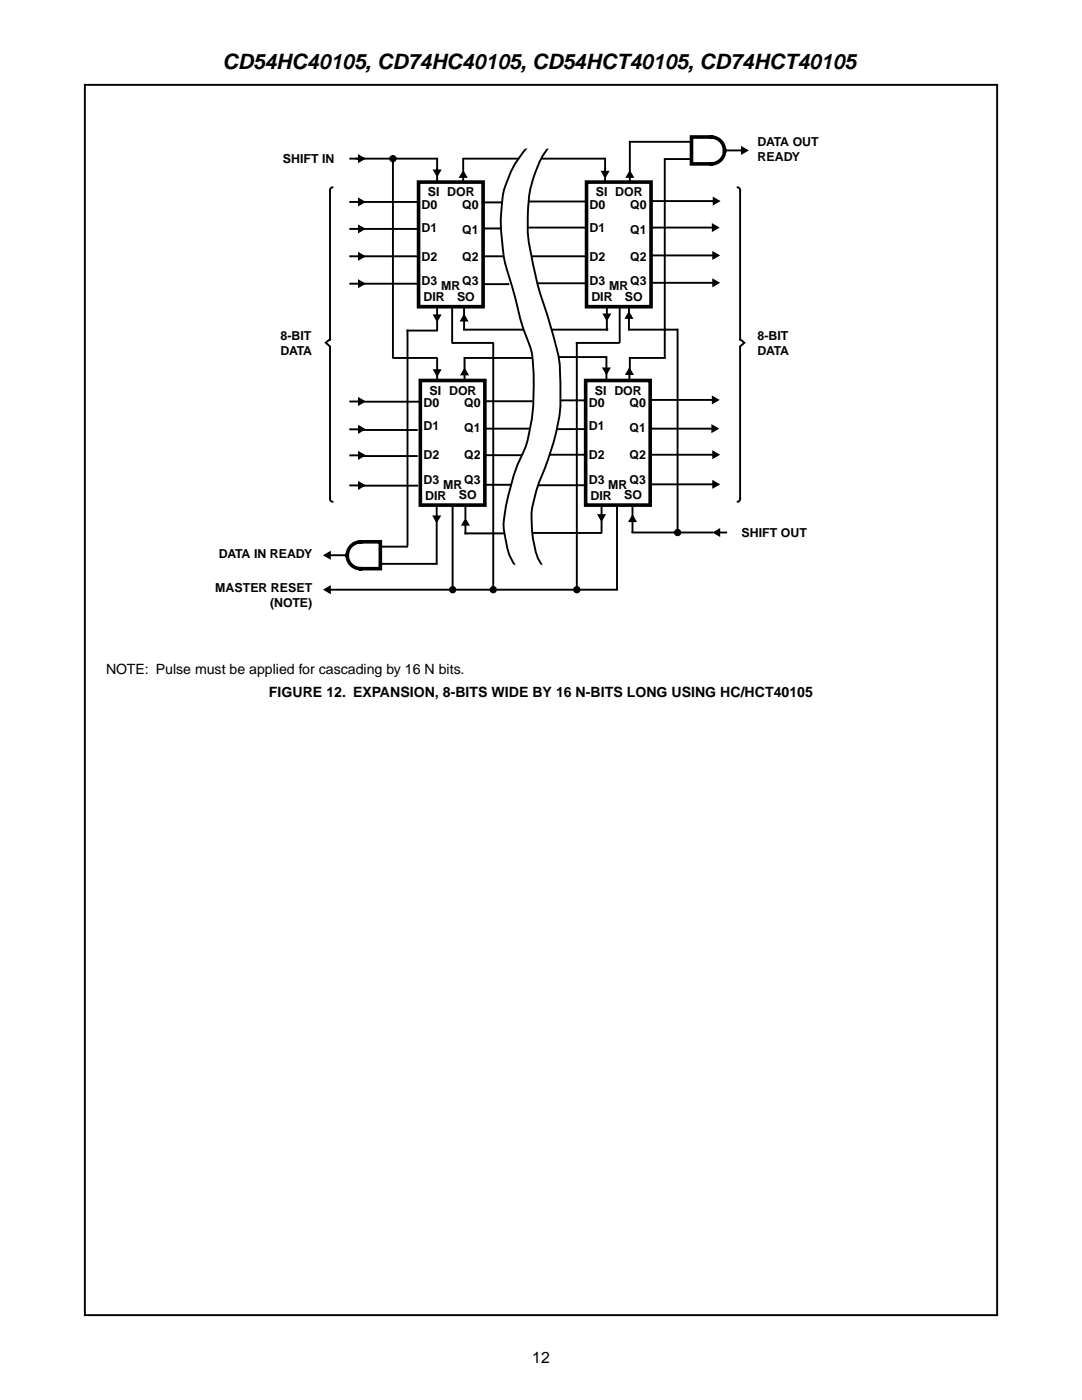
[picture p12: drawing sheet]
<svg xmlns="http://www.w3.org/2000/svg" width="216mm" height="279mm" viewBox="0 0 216 279" stroke-linecap="round" stroke-linejoin="round" font-family="sans-serif">
<g fill="none" stroke="#000" stroke-width=".38">
<path d="M16.9 16.9h182.1v245.6h-182.1zM69.9 31.7h17.3M71.6 39.7l1 .6-1 .6zM71.6 31.1l1 .6-1 .5zM78.4 31.7v39.6M86.6 34h1.2l-.6 1zM87.2 31.8v4.7M92.4 34.3l.6 1h-1.1zM92.4 31.8v2.7M92.4 35.5v1.1M92.5 31.7h10.8M108.1 31.7h12.6"/>
<path d="M120.7 33.8v2.7M125.7 28.3h12.2M125.7 28.3v6M132.8 31.7h5M144.4 30h3.5M148.1 29.4l.9 .6-.9 .6zM69.9 51.2h1.6M69.9 40.3h1.6M69.9 45.7h1.6M69.9 56.6h1.6M71.5 40.3h11.7M71.5 45.7h11.7"/>
<path d="M71.6 51.2h11.7M71.6 56l1 .6-1 .6zM71.6 50.6l1 .6-1 .5zM71.6 45.1l1 .6-1 .6zM71.7 56.6h11.6M96.4 51.2h3.9M96.6 45.6h3.1M96.6 56.7h4.8M96.7 40.4h3.1M105.2 45.4h11.7M105.5 40.2h11.3M105.9 51.2h10.7"/>
<path d="M107.2 56.5h9.7M71.6 79.5l1 .6-1 .6zM78.5 71.4h8.6M86.6 73.9h1.2l-.6 1zM86.6 62.9h1.2l-.6 1zM87.1 66h-5.8v42.8M87.2 60.7v2.1M87.2 63.1v2.8M87.2 71.6v2.1M87.2 74.1v2.7M90.2 60.9v7.5M90.4 68.4h7.8"/>
<path d="M92.6 63l.6 1h-1.2zM92.6 65.8h11.9M92.6 60.9v2.8M92.6 64.1v1.6M92.7 73.7l.6 1h-1.2zM92.7 71.4v2.8M92.7 74.9v1.6M92.8 71.4h13.4M98.4 68.5v49M110.1 65.8h11.1M111.7 71.3h9.1M111.8 79.9h5.1"/>
<path d="M120.4 73.5h1.2l-.6 1zM121 71.3v2M121 73.7v2.8M125.6 73.6l.6 1h-1.2zM125.6 74.8v1.2M125.7 71.4v2.8M69.9 96.9h1.6M69.9 90.9h1.6M69.9 85.7h1.6M69.9 80.1h1.6M71.6 96.3l1 .6-1 .6zM71.6 90.3l1 .6-1 .6z"/>
<path d="M71.6 85.1l1 .6-1 .6zM72.5 91h10.7M72.5 85.8h10.7M72.6 96.9h10.7M72.8 80.2h10.7M96.4 96.7h5.4M96.6 80.1h9.5M96.6 85.5h8.8M96.7 90.8h7.5M107.2 96.8h9.7M109.6 90.8h7.2M111 85.6h5.8"/>
<path d="M64.8 110.8l1-.6v1.2zM64.8 117.7l1-.6v1.2zM66 110.8h3.4M66 117.7h57.1M76 109.1h5.2M76 112.5h11M86.6 103.1h1.1l-.6 1zM87.1 100.8v2.1M87.1 103.8v8.7M90.3 100.5v17.2M92.9 103.7l.5 1h-1.1zM92.9 100.6v2.8"/>
<path d="M92.9 104.9v1.6h7.7M106.3 106.4h13.6M119.5 102.8h1.1l-.6 1zM120 100.5v2.1M120 103.5v2.7M123.1 100.5v17.1M126.2 103l.6 1h-1.2zM126.2 100.7v2.8M126.2 104.2v2"/>
</g>
<path d="M142 27.3h-4v5.4h4l1-.2 .7-.4 .5-.6 .3-.7 .1-.7a2.65 2.65 0 0 0-2.6-2.7M69.3 110.8l.1 .7a2.65 2.65 0 0 0 2.5 2h4v-5.4l-4.3 .1-1 .3-.7 .6a2.73 2.73 0 0 0-.6 1.7" fill="none" stroke="#000" stroke-width=".72"/>
<g fill="#000">
<path d="M71.6 31.1l1 .6-1 .5zM86.6 34h1.2l-.6 1zM92.4 34.3l.6 1h-1.1zM148.1 29.4l.9 .6-.9 .6zM71.6 56l1 .6-1 .6zM71.6 50.6l1 .6-1 .5zM71.6 45.1l1 .6-1 .6zM71.6 39.7l1 .6-1 .6zM86.6 73.9h1.2l-.6 1zM86.6 62.9h1.2l-.6 1zM92.6 63l.6 1h-1.2zM92.7 73.7l.6 1h-1.2z"/>
<path d="M120.4 73.5h1.2l-.6 1zM125.6 73.6l.6 1h-1.2zM71.6 96.3l1 .6-1 .6zM71.6 90.3l1 .6-1 .6zM71.6 85.1l1 .6-1 .6zM71.6 79.5l1 .6-1 .6zM64.8 110.8l1-.6v1.2zM64.8 117.7l1-.6v1.2zM86.6 103.1h1.1l-.6 1zM92.9 103.7l.5 1h-1.1zM119.5 102.8h1.1l-.6 1zM126.2 103l.6 1h-1.2z"/>
</g>
<path d="M104.9 29.7l.5-.4a1.8 1.8 0 0 1 1.6-.5h1.8l.7 .1a4.8 4.8 0 0 1-1.3 2.3 25.4 25.4 0 0 0-2.9 13.6 40 40 0 0 0 1.4 9.4l.8 3.6 1.6 4.7a79.6 79.6 0 0 1 2.6 10.1v1.7a38.5 38.5 0 0 1-.8 12.5 78.4 78.4 0 0 1-3.7 10.5 21.3 21.3 0 0 0-.2 13.1l1 2.2 .1 .6a12.7 12.7 0 0 1-5-.1 9.7 9.7 0 0 1-2.2-5.4 17 17 0 0 1 .4-8.2l.4-1.5a35.7 35.7 0 0 1 3.2-8.8 47.2 47.2 0 0 0 1.2-19l-1-2.7a84.3 84.3 0 0 1-2.9-10.2 38 38 0 0 1-1.6-19.5l.2-.5a19.7 19.7 0 0 1 4.1-7.6z" fill-rule="evenodd" fill="#fff" stroke="#000" stroke-width=".38"/>
<g fill="none" stroke="#000" stroke-width=".38">
<path d="M120.2 34.3h1.1l-.6 1zM120.7 31.8v2.3M125.7 34.3l.6 1h-1.2zM125.7 35.5v.9M132.6 31.8v39.5M142.4 39.6l1 .5-1 .6zM130 45.4h12.1M130.1 51h12M130.1 56.4h12M130.2 40.1h12M142.2 44.8l1 .6-1 .6zM142.3 50.4l1 .6-1 .6z"/>
<path d="M142.3 55.9l1 .5-1 .6zM120.5 62.8h1.2l-.6 1zM121.1 60.5v2.1M121.1 63.1v2.7M123.5 68.4h-8.4v48.9M123.6 60.4v7.9M125.5 62.4l.6 1h-1.2zM125.5 60.4v2.7M125.5 63.6v2.1M125.5 65.8h9.5M125.7 71.4h6.9M130 79.8h12.1"/>
<path d="M135.2 65.8v40.4M142.2 79.2l1 .6-1 .6zM129.9 85.5h12.1M130.1 90.8h12M130.1 96.7h12M142.1 85l1 .5-1 .6zM142.3 90.2l1 .6-1 .5zM142.3 96.1l1 .6-1 .5zM126.2 106.3h15.9M142.5 106.3l1-.6v1.1zM143.7 106.3h1.2"/>
</g>
<g fill="#000">
<path d="M120.2 34.3h1.1l-.6 1zM125.7 34.3l.6 1h-1.2zM142.2 44.8l1 .6-1 .6zM142.3 50.4l1 .6-1 .6zM142.3 55.9l1 .5-1 .6zM142.4 39.6l1 .5-1 .6zM120.5 62.8h1.2l-.6 1zM125.5 62.4l.6 1h-1.2zM142.1 85l1 .5-1 .6zM142.2 79.2l1 .6-1 .6zM142.3 90.2l1 .6-1 .5zM142.3 96.1l1 .6-1 .5z"/>
<path d="M142.5 106.3l1-.6v1.1z"/>
</g>
<g fill="#fff">
<path d="M147.7 67.7l.8 .7-.8 .7z"/>
<path d="M65 68.4l.8-.7v1.4z"/>
</g>
<g fill="#fff" stroke="#000" stroke-width=".38">
<path d="M147.7 67.7l.8 .7-.8 .7z"/>
<path d="M147.7 38v29.8z"/>
<path d="M147.7 69.2v30.3z"/>
<path d="M65 68.4l.8-.7v1.4z"/>
<path d="M65.8 38v29.8z"/>
<path d="M65.8 69.2v30.3z"/>
<path d="M147.2 37.4l.3 .2 .2 .4z" fill-rule="evenodd"/>
<path d="M147.7 99.5l-.2 .4-.3 .2z" fill-rule="evenodd"/>
<path d="M66 37.5l.3-.1-.5 .6z" fill-rule="evenodd"/>
<path d="M65.8 99.5l.5 .6a.58 .58 0 0 1-.5-.6z" fill-rule="evenodd"/>
</g>
<path d="M77.9 31.4l.5-.3v.6v-.6a.55 .55 0 0 1 .5 .7 .55 .55 0 0 1-.7 .4 .55 .55 0 0 1-.3-.8zM89.8 117.4l.5-.3v.6v-.6a.55 .55 0 0 1 .6 .7 .55 .55 0 0 1-.8 .4 .55 .55 0 0 1-.3-.8zM97.9 117.4l.5-.3v.6v-.6a.55 .55 0 0 1 .6 .7 .55 .55 0 0 1-.8 .4 .55 .55 0 0 1-.3-.8zM114.6 117.4l.5-.3v.6v-.6a.55 .55 0 0 1 .5 .7 .55 .55 0 0 1-.7 .4 .55 .55 0 0 1-.3-.8zM134.7 106l.5-.3v.6v-.6a.55 .55 0 0 1 .5 .7 .55 .55 0 0 1-.7 .4 .55 .55 0 0 1-.3-.8z" fill="#000"/>
<g fill="none" stroke="#000" stroke-width=".38">
<circle cx="78.4" cy="31.7" r=".54"/>
<circle cx="90.3" cy="117.7" r=".54"/>
<circle cx="98.4" cy="117.7" r=".54"/>
<circle cx="115.1" cy="117.7" r=".54"/>
<circle cx="135.2" cy="106.3" r=".54"/>
</g>
<g fill="#fff" stroke="#fff" stroke-width=".21">
<path d="M103.9 28h7v1.5h-7z" fill-rule="evenodd"/>
<path d="M102 112.8h6.9v1.5h-6.9z" fill-rule="evenodd"/>
</g>
<g fill="#fff" stroke="#000" stroke-width=".72">
<path d="M117 36.3h12.9v24.9h-12.9z" fill-rule="evenodd"/>
<path d="M83.5 36.3h12.9v24.9h-12.9z" fill-rule="evenodd"/>
<path d="M116.9 75.9h12.8v24.9h-12.8z" fill-rule="evenodd"/>
<path d="M83.9 75.9h12.8v24.9h-12.8z" fill-rule="evenodd"/>
</g>
<text font-size="4.2" x="44.4" y="13.8">CD54HC40105, CD74HC40105, CD54HCT40105, CD74HCT40105</text>
<text font-size="3.2" x="106.2" y="272">12</text>
<g font-size="2.8">
<text x="21.2" y="134.5">NOTE: Pulse must be applied for cascading by 16 N bits.</text>
<text x="53.7" y="139.1">FIGURE 12. EXPANSION, 8-BITS WIDE BY 16 N-BITS LONG USING HC/HCT40105</text>
</g>
<g font-size="2.5">
<text x="151.2" y="29.1">DATA OUT</text>
<text x="56.4" y="32.5">SHIFT IN</text>
<text x="151.2" y="32.1">READY</text>
<text x="84.1" y="41.7">D0</text>
<text x="85.4" y="39.2">SI DOR</text>
<text x="92.3" y="41.7">Q0</text>
<text x="117.7" y="41.7">D0</text>
<text x="118.9" y="39.2">SI DOR</text>
<text x="125.8" y="41.7">Q0</text>
<text x="84.1" y="46.3">D1</text>
<text x="92.3" y="46.7">Q1</text>
<text x="117.7" y="46.3">D1</text>
<text x="125.8" y="46.7">Q1</text>
<text x="84.1" y="52">D2</text>
<text x="92.3" y="52">Q2</text>
<text x="117.7" y="52">D2</text>
<text x="125.8" y="52">Q2</text>
<text x="84.1" y="57">D3</text>
<text x="88" y="57.9">MR</text>
<text x="92.3" y="57">Q3</text>
<text x="117.7" y="57">D3</text>
<text x="121.6" y="57.9">MR</text>
<text x="125.8" y="57">Q3</text>
<text x="84.5" y="60.1">DIR</text>
<text x="91.2" y="60.1">SO</text>
<text x="118" y="60.1">DIR</text>
<text x="124.7" y="60.1">SO</text>
<text x="56" y="67.9">8-BIT</text>
<text x="56" y="70.9">DATA</text>
<text x="151.2" y="67.9">8-BIT</text>
<text x="151.2" y="70.9">DATA</text>
<text x="84.5" y="81.3">D0</text>
<text x="85.7" y="78.8">SI DOR</text>
<text x="92.6" y="81.3">Q0</text>
<text x="117.5" y="81.3">D0</text>
<text x="118.7" y="78.8">SI DOR</text>
<text x="125.6" y="81.3">Q0</text>
<text x="84.5" y="85.9">D1</text>
<text x="92.6" y="86.3">Q1</text>
<text x="117.5" y="85.9">D1</text>
<text x="125.6" y="86.3">Q1</text>
<text x="84.5" y="91.6">D2</text>
<text x="92.6" y="91.6">Q2</text>
<text x="117.5" y="91.6">D2</text>
<text x="125.6" y="91.6">Q2</text>
<text x="84.5" y="96.6">D3</text>
<text x="84.8" y="99.7">DIR</text>
<text x="88.4" y="97.5">MR</text>
<text x="91.5" y="99.7">SO</text>
<text x="92.6" y="96.6">Q3</text>
<text x="117.5" y="96.6">D3</text>
<text x="117.8" y="99.7">DIR</text>
<text x="121.4" y="97.5">MR</text>
<text x="124.5" y="99.7">SO</text>
<text x="125.6" y="96.6">Q3</text>
<text x="148" y="107.2">SHIFT OUT</text>
<text x="43.7" y="111.4">DATA IN READY</text>
<text x="43" y="118.1">MASTER RESET</text>
<text x="53.9" y="121.1">(NOTE)</text>
</g>
</svg>
